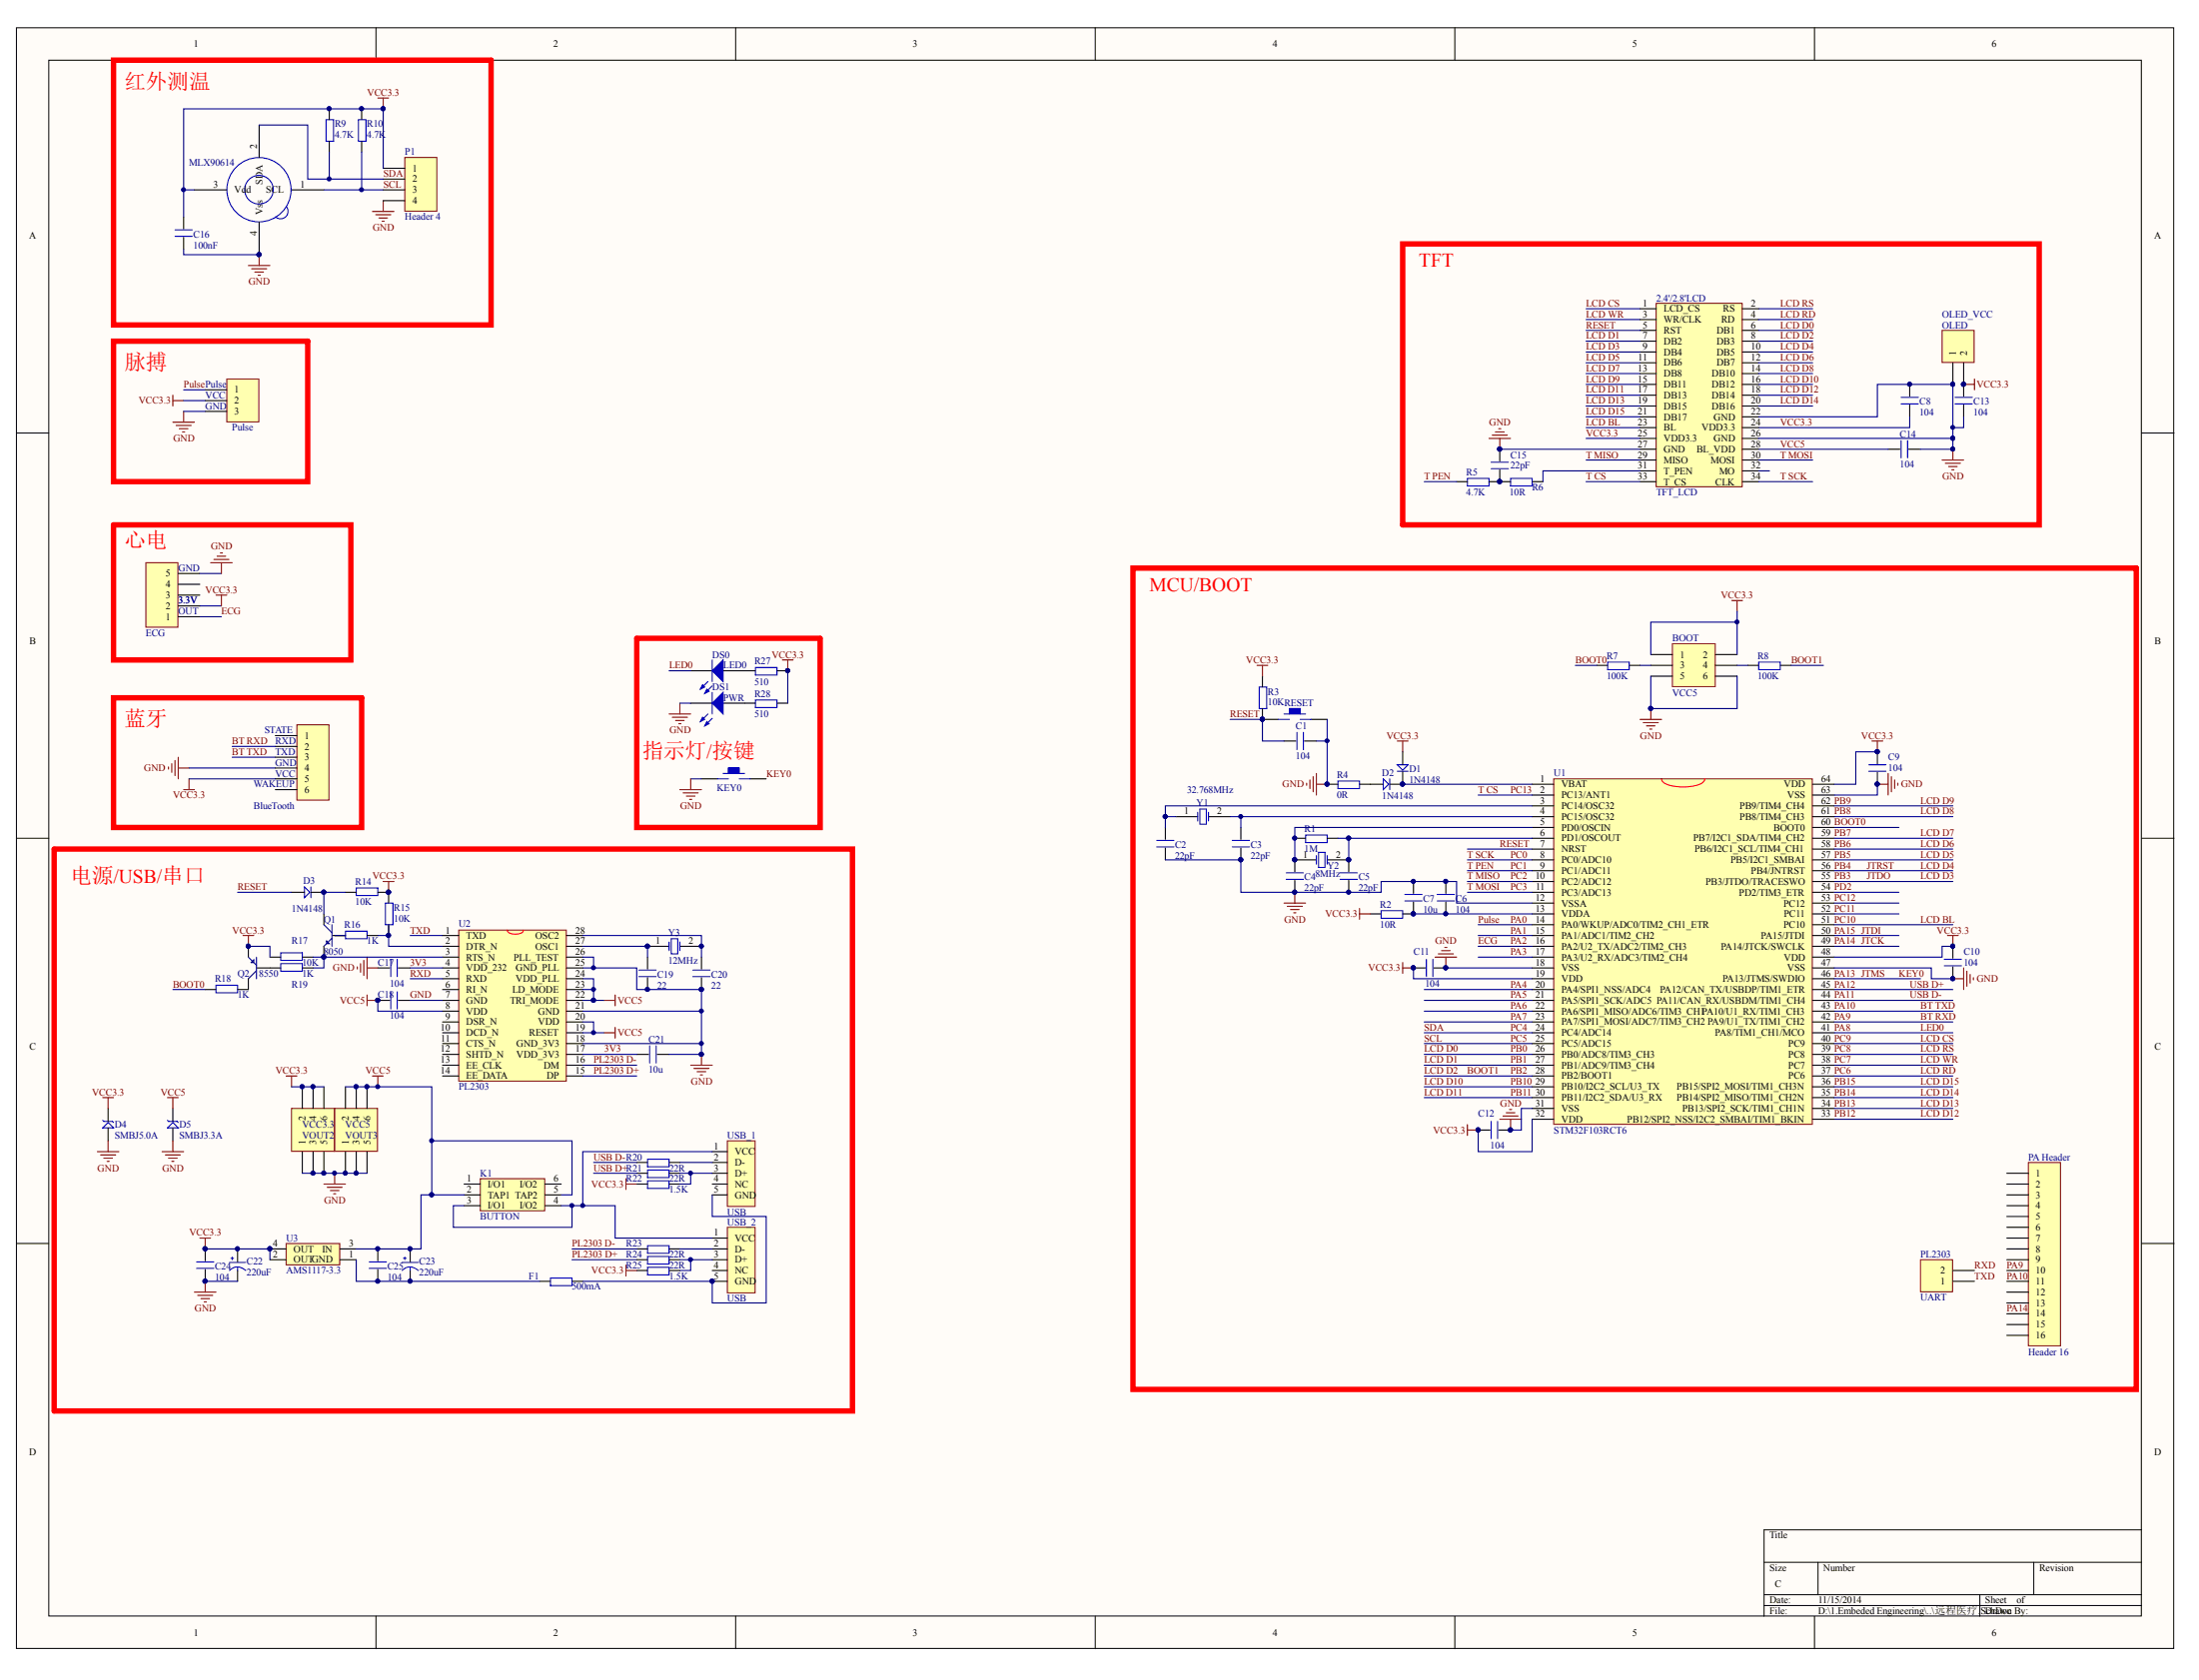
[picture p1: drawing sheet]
# Altium project 远程医疗.PrjPCB
1 sheet, 82 parts. Net scope: global (net labels, ports and power ports of the same name join across sheets).
Board file: 远程医疗完成2014-11-06.PcbDoc

## Sheet 远程医疗.SchDoc
size C

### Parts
2.4'/2.8'LCD  TFT_LCD  [DB2*17]
BlueTooth  BlueTooth  [BlueTooth]  (value not drawn)
BOOT  VCC5  [HDR2X3]
C1  104  [0603P]
C2  22pF  [0603P]
C3  22pF  [0603P]
C4  22pF  [0603P]
C5  22pF  [0603P]
C6  104  [0603P]
C7  10u  [0603P]
C8  104  [0603P]
C9  104  [0603P]
C10  104  [0603P]
C11  104  [0603P]
C12  104  [0603P]
C13  104  [0603P]
C14  104  [0603P]
C15  22pF  [0603P]
C16  100nF  [0603P]
C17  104  [0603P]
C18  104  [0603P]
C19  22  [0603P]
C20  22  [0603P]
C21  10u  [0603P]
C22  220uF  [CC6.56.5]
C23  220uF  [CC6.56.5]
C24  104  [0603P]
C25  104  [0603P]
D1  1N4148  [DIODE_SOP]
D2  1N4148  [DIODE_SOP]
D3  1N4148  [DIODE_SOP]
D4  SMBJ5.0A  [SMBJ]
D5  SMBJ3.3A  [SMBJ]
DS0  LED0  [SMDLED]
DS1  PWR  [SMDLED]
ECG  ECG  [ECG]  (value not drawn)
F1  500mA  [0603P]
K1  BUTTON  [BTN8.5*8.5]
KEY0  KEY_M  [KEY_M]  (value not drawn)
MLX90614  MLX90614  [MLX90614]  (value not drawn)
OLED  OLED_VCC  [HDR1X2]
P1  Header 4  [HDR1X4]
PA_Header  Header 16  [HDR1X16]
PL2303  UART  [HDR1X2]
Pulse  Pulse  [Pulse]  (value not drawn)
Q1  8050  [SOT-23R]
Q2  8550  [SOT-23R]
R1  1M  [0603P]
R2  10R  [0603P]
R3  10K  [0603P]
R4  0R  [0603P]
R5  4.7K  [0603P]
R6  10R  [0603P]
R7  100K  [0603P]
R8  100K  [0603P]
R9  4.7K  [0603P]
R10  4.7K  [0603P]
R14  10K  [0603P]
R15  10K  [0603P]
R16  1K  [0603P]
R17  10K  [0603P]
R18  1K  [0603P]
R19  1K  [0603P]
R20  22R  [0603P]
R21  22R  [0603P]
R22  1.5K  [0603P]
R23  22R  [0603P]
R24  22R  [0603P]
R25  1.5K  [0603P]
R27  510  [0603P]
R28  510  [0603P]
RESET  KEY_M  [KEY_M]  (value not drawn)
U1  STM32F103RCT6  [LQFP64]
U2  PL2303  [ssop28]
U3  AMS1117-3.3  [AMS1117]
USB_1  USB  [USB/SM0.8-6H5]
USB_2  USB  [USB/SM0.8-6H5]
VOUT2  VCC3.3  [HDR2X3]
VOUT3  VCC5  [HDR2X3]
Y1  32.768MHz  [XTAL 32M]
Y2  8MHz  [XTAL_US]
Y3  12MHz  [XTAL_US]

### Blocks framed on the sheet
红外测温: C16 MLX90614 P1 R9 R10
TFT: 2.4'/2.8'LCD C8 C13-C15 OLED R5 R6
脉搏: Pulse
心电: ECG
MCU/BOOT: BOOT C1-C7 C9-C12 D1 D2 PA_Header PL2303 R1-R4 R7 R8 RESET U1 Y1 Y2
指示灯/按键: DS0 DS1 KEY0 R27 R28
蓝牙: BlueTooth
电源/USB/串口: C17-C25 D3-D5 F1 K1 Q1 Q2 R14-R25 U2 U3 USB_1 USB_2 VOUT2 VOUT3 Y3

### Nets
GND: 2.4'/2.8'LCD.22(GND) 2.4'/2.8'LCD.26(GND) 2.4'/2.8'LCD.27(GND) BlueTooth.4 BOOT.5 BOOT.6 C1.1 C2.1 C3.1 C4.1 C5.1 C6.1 C7.1 C8.2 C9.2 C10.2 C11.2 C12.2 C13.1 C14.1 C15.2 C16.1 C17.1 C18.2 C19.1 C20.1 C21.1 C22.2(GND) C23.2(GND) C24.1 C25.1 D4.1 D5.1 DS1.2(K) ECG.5 F1.1 KEY0.1 MLX90614.4(Vss) OLED.1 P1.4 Pulse.3 R4.1 RESET.2 U1.12(VSSA) U1.18(VSS) U1.31(VSS) U1.47(VSS) U1.63(VSS) U2.7(GND) U2.18(GND_3V3) U2.21(GND) U2.25(GND_PLL) U2.26(PLL_TEST) U3.1(GND) VOUT2.1 VOUT2.3 VOUT2.5 VOUT3.1 VOUT3.3 VOUT3.5
VCC3.3: 2.4'/2.8'LCD.24(VDD3.3) 2.4'/2.8'LCD.25(VDD3.3) BlueTooth.5 BOOT.1 BOOT.2 C8.1 C9.1 C10.1 C11.1 C12.1 C13.2 C16.2 C22.1(VCC) C24.2 D1.1 D4.2 ECG.2 MLX90614.3(Vdd) OLED.2 P1.1 Pulse.2 Q2.1(E) R2.1 R3.2 R9.2 R10.2 R14.1 R15.2 R17.2 R22.1 R25.1 R27.2 R28.2 U1.19(VDD) U1.32(VDD) U1.48(VDD) U1.64(VDD) U3.2(OUT) U3.4(OUT) VOUT2.2 VOUT2.4 VOUT2.6
VCC5: 2.4'/2.8'LCD.28(BL_VDD) C14.2 C18.1 C23.1(VCC) C25.2 D5.2 K1.2(TAP1) K1.5(TAP2) U2.8(VDD) U2.19(RESET) U2.20(VDD) U2.22(TRI_MODE) U2.23(LD_MODE) U2.24(VDD_PLL) U3.3(IN) VOUT3.2 VOUT3.4 VOUT3.6
3V3: C17.2 C21.2 U2.4(VDD_232) U2.17(VDD_3V3)
BOOT0: R7.1 R18.2 U1.60(BOOT0)
BOOT1: 2.4'/2.8'LCD.8(DB3) R8.2 U1.28(PB2/BOOT1)  [also labelled LCD D2, PB2]
BT RXD: BlueTooth.2 PA_Header.11 U1.43(PA10/U1_RX/TIM1_CH3)  [also labelled PA9]
BT TXD: BlueTooth.3 PA_Header.10 U1.42(PA9/U1_TX/TIM1_CH2)  [also labelled PA10]
ECG: ECG.1 U1.16(PA2/U2_TX/ADC2/TIM2_CH3)  [also labelled PA2]
JTCK: PA_Header.14 U1.49(PA14/JTCK/SWCLK)  [also labelled PA14]
JTDI: U1.50(PA15/JTDI)  [also labelled PA15]
JTDO: 2.4'/2.8'LCD.9(DB4) U1.55(PB3/JTDO/TRACESWO)  [also labelled LCD D3, PB3]
JTMS: KEY0.2 U1.46(PA13/JTMS/SWDIO)  [also labelled KEY0, PA13]
JTRST: 2.4'/2.8'LCD.10(DB5) U1.56(PB4/JNTRST)  [also labelled LCD D4, PB4]
LCD BL: 2.4'/2.8'LCD.23(BL) U1.51(PC10)  [also labelled PC10]
LCD CS: 2.4'/2.8'LCD.1(LCD_CS) U1.40(PC9)  [also labelled PC9]
LCD D0: 2.4'/2.8'LCD.6(DB1) U1.26(PB0/ADC8/TIM3_CH3)  [also labelled PB0]
LCD D1: 2.4'/2.8'LCD.7(DB2) U1.27(PB1/ADC9/TIM3_CH4)  [also labelled PB1]
LCD D5: 2.4'/2.8'LCD.11(DB6) U1.57(PB5/I2C1_SMBAI)  [also labelled PB5]
LCD D6: 2.4'/2.8'LCD.12(DB7) U1.58(PB6/I2C1_SCL/TIM4_CH1)  [also labelled PB6]
LCD D7: 2.4'/2.8'LCD.13(DB8) U1.59(PB7/I2C1_SDA/TIM4_CH2)  [also labelled PB7]
LCD D8: 2.4'/2.8'LCD.14(DB10) U1.61(PB8/TIM4_CH3)  [also labelled PB8]
LCD D9: 2.4'/2.8'LCD.15(DB11) U1.62(PB9/TIM4_CH4)  [also labelled PB9]
LCD D10: 2.4'/2.8'LCD.16(DB12) U1.29(PB10/I2C2_SCL/U3_TX)  [also labelled PB10]
LCD D11: 2.4'/2.8'LCD.17(DB13) U1.30(PB11/I2C2_SDA/U3_RX)  [also labelled PB11]
LCD D12: 2.4'/2.8'LCD.18(DB14) U1.33(PB12/SPI2_NSS/I2C2_SMBAI/TIM1_BKIN)  [also labelled PB12]
LCD D13: 2.4'/2.8'LCD.19(DB15) U1.34(PB13/SPI2_SCK/TIM1_CH1N)  [also labelled PB13]
LCD D14: 2.4'/2.8'LCD.20(DB16) U1.35(PB14/SPI2_MISO/TIM1_CH2N)  [also labelled PB14]
LCD D15: 2.4'/2.8'LCD.21(DB17) U1.36(PB15/SPI2_MOSI/TIM1_CH3N)  [also labelled PB15]
LCD RD: 2.4'/2.8'LCD.4(RD) U1.37(PC6)  [also labelled PC6]
LCD RS: 2.4'/2.8'LCD.2(RS) U1.39(PC8)  [also labelled PC8]
LCD WR: 2.4'/2.8'LCD.3(WR/CLK) U1.38(PC7)  [also labelled PC7]
LED0: DS0.2(K) U1.41(PA8/TIM1_CH1/MCO)  [also labelled PA8]
PA0: Pulse.1 U1.14(PA0/WKUP/ADC0/TIM2_CH1_ETR)  [also labelled Pulse]
PA1: U1.15(PA1/ADC1/TIM2_CH2)
PA3: U1.17(PA3/U2_RX/ADC3/TIM2_CH4)
PA4: U1.20(PA4/SPI1_NSS/ADC4)
PA5: U1.21(PA5/SPI1_SCK/ADC5)
PA6: U1.22(PA6/SPI1_MISO/ADC6/TIM3_CH1)
PA7: U1.23(PA7/SPI1_MOSI/ADC7/TIM3_CH2)
PA11: R20.1 U1.44(PA11/CAN_RX/USBDM/TIM1_CH4)  [also labelled USB D-]
PA12: R21.1 U1.45(PA12/CAN_TX/USBDP/TIM1_ETR)  [also labelled USB D+]
PC0: 2.4'/2.8'LCD.34(CLK) U1.8(PC0/ADC10)  [also labelled T SCK]
PC1: R5.1 U1.9(PC1/ADC11)  [also labelled T PEN]
PC2: 2.4'/2.8'LCD.29(MISO) U1.10(PC2/ADC12)  [also labelled T MISO]
PC3: 2.4'/2.8'LCD.30(MOSI) U1.11(PC3/ADC13)  [also labelled T MOSI]
PC4: MLX90614.2(SDA) P1.2 R9.1 U1.24(PC4/ADC14)  [also labelled SDA]
PC5: MLX90614.1(SCL) P1.3 R10.1 U1.25(PC5/ADC15)  [also labelled SCL]
PC11: U1.52(PC11)
PC12: U1.53(PC12)
PC13: 2.4'/2.8'LCD.33(T_CS) U1.2(PC13/ANT1)  [also labelled T CS]
PD2: U1.54(PD2/TIM3_ETR)
PL2303 D+: R24.1 U2.15(DP)
PL2303 D-: R23.1 U2.16(DM)
RESET: 2.4'/2.8'LCD.5(RST) C1.2 D3.1 R3.1 RESET.1 U1.7(NRST)
RXD: PL2303.2 U2.5(RXD)
TXD: PL2303.1 U2.1(TXD)
Net2.4'/2.8'LCD_31: 2.4'/2.8'LCD.31(T_PEN) R6.2
NetBOOT_3: BOOT.3 R7.2
NetBOOT_4: BOOT.4 R8.1
NetC2_2: C2.2 U1.3(PC14/OSC32) Y1.1(OSC1)
NetC3_2: C3.2 U1.4(PC15/OSC32) Y1.2(OSC2)
NetC4_2: C4.2 R1.1 U1.5(PD0/OSCIN) Y2.1(OSC1)
NetC5_2: C5.2 R1.2 U1.6(PD1/OSCOUT) Y2.2(OSC2)
NetC6_2: C6.2 C7.2 R2.2 U1.13(VDDA)
NetC15_1: C15.1 R5.2 R6.1
NetC19_2: C19.2 U2.27(OSC1) Y3.1(OSC1)
NetC20_2: C20.2 U2.28(OSC2) Y3.2(OSC2)
NetD1_2: D1.2 D2.2 U1.1(VBAT)
NetD2_1: D2.1 R4.2
NetD3_2: D3.2 Q1.3(C) R14.2
NetDS0_1: DS0.1(A) R27.1
NetDS1_1: DS1.1(A) R28.1
NetF1_2: F1.2 USB_1.5(GND) USB_2.5(GND)
NetK1_3: K1.3(I/O1) K1.4(I/O2) USB_1.1(VCC) USB_2.1(VCC)
NetQ1_1: Q1.1(E) R17.1 R19.1 U2.3(RTS_N)
NetQ1_2: Q1.2(B) R16.2
NetQ2_2: Q2.2(B) R19.2
NetQ2_3: Q2.3(C) R18.1
NetR15_1: R15.1 R16.1 U2.2(DTR_N)
NetR20_2: R20.2 USB_1.2(D-)
NetR21_2: R21.2 R22.2 USB_1.3(D+)
NetR23_2: R23.2 USB_2.2(D-)
NetR24_2: R24.2 R25.2 USB_2.3(D+)

Not connected (* = marked no-connect by the designer): 2.4'/2.8'LCD 32(MO); BlueTooth 1 6; ECG 3 4; K1 1(I/O1) 6(I/O2); PA_Header 1 2 3 4 5 6 7 8 9 12 13 15 16; U2 6(RI_N) 9(DSR_N) 10(DCD_N) 11(CTS_N) 12(SHTD_N) 13(EE_CLK) 14(EE_DATA); USB_1 4(NC); USB_2 4(NC)
